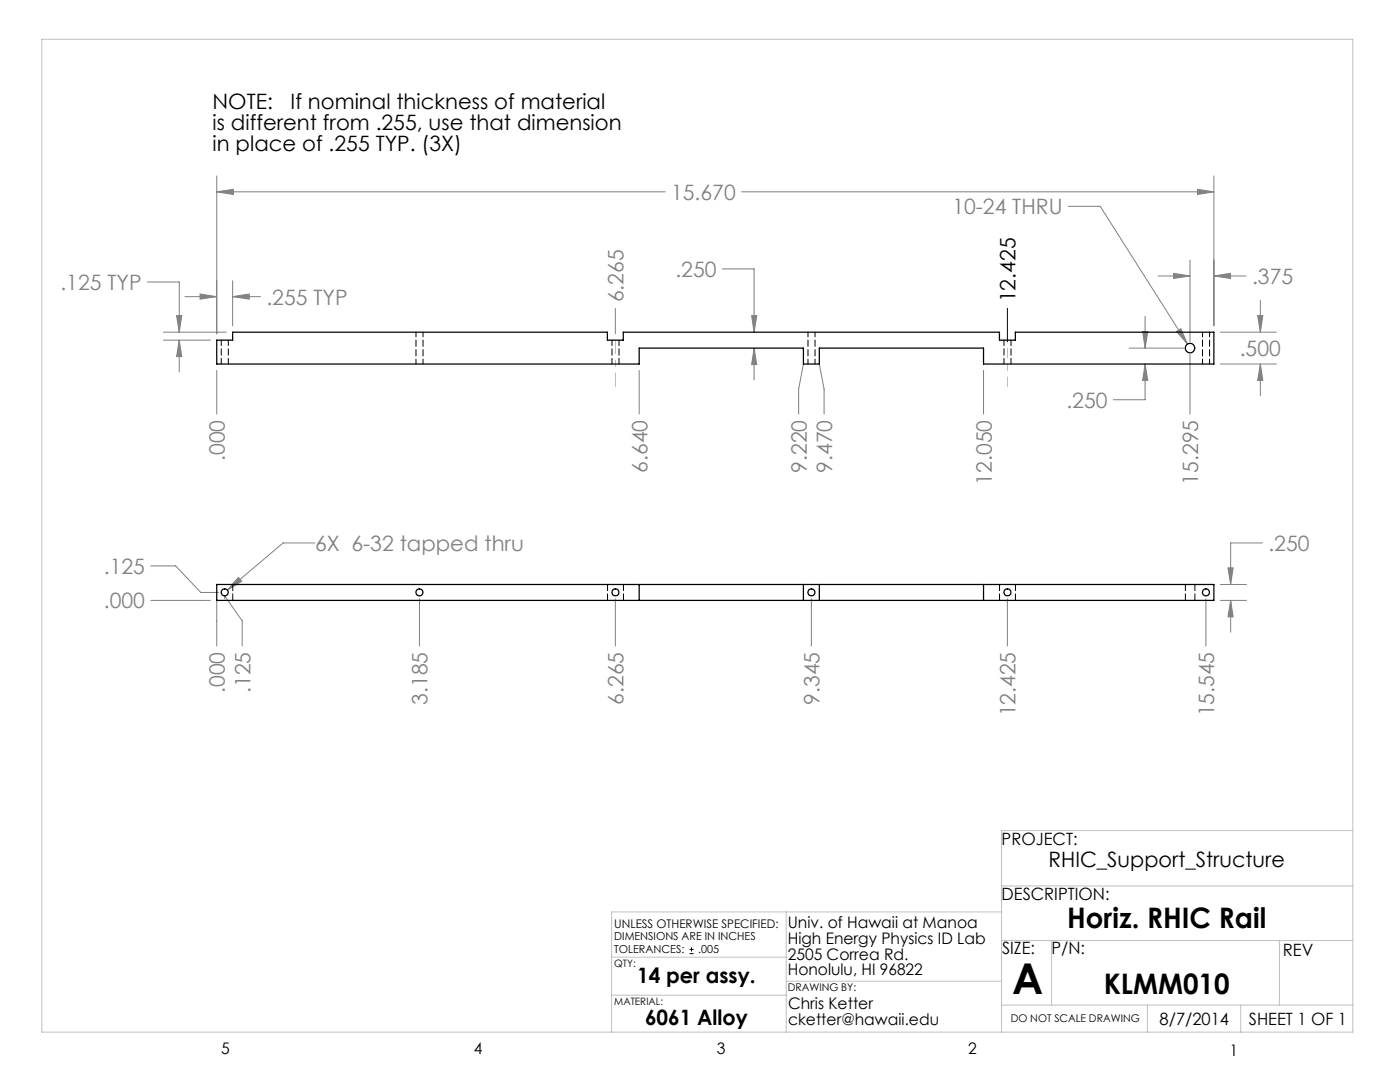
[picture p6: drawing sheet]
<svg xmlns="http://www.w3.org/2000/svg" width="279mm" height="216mm" viewBox="0 0 279 216" stroke-linecap="round" stroke-linejoin="round" font-family="sans-serif">
<path d="M201 61.5v6.7M137.6 190.3h.8M137.6 189.4h.8M138 189v.9" fill="none" stroke="#000" stroke-width=".2"/>
<g fill="none" stroke="#808080" stroke-width=".2">
<path d="M43.3 38.3l3.3-.5v1zM43.3 35.1v31.5M43.3 38.3h89.5M148 38.3h94.3M239 37.8l3.3 .5-3.3 .5zM242.3 35.1v29.9M29.4 56.3h6.4v10M36.9 59.2h6.4M39.9 58.7l3.4 .5-3.4 .5zM46.4 59.2l3.3-.5v1zM46.4 56v9M46.4 59.2h5.6"/>
<path d="M144.1 53.7h6.4v12.6M213.2 41.2h6.4l17.4 27.5M231.1 55.1h6.4M234.2 54.5l3.3 .6-3.3 .5zM237.5 51.9v16.3M242.3 55.1l3.3-.6v1.1zM242.3 55.1h6.4M251.5 59.9v6.4M32.6 67.9h9.4M32.6 66.3h12.6M35.2 63h1.1l-.5 3.3zM35.8 67.9l.5 3.3h-1.1z"/>
<path d="M35.8 67.9v6.3M43.3 73.9v8.7M122.8 61.5v5.1M127.6 73.9v8.7M150 63h1l-.5 3.3zM150.5 69.5l.5 3.2h-1zM150.5 69.5v6.3M160.3 72.6l-.9 5v5M163.5 72.6l1 5v5M196.3 73.9v8.7M225.4 69.5h10.8M228 66.1h1.1l-.6 3.4z"/>
<path d="M228.5 72.6l.6 3.3h-1.1zM228.5 72.6v7.2h-6.3M228.5 63.1v6.4M234.8 66.1l.9-.5 1.3 3.1zM237.5 70.7v11.9M243.5 66.3h11.2M243.5 72.6h11.2M251 63h1l-.5 3.3zM251.5 72.6l.5 3.3h-1zM251.5 72.6v6.4M30.1 119.8h11.9M30.1 112.9h5l5 5.3h3.5"/>
<path d="M43.3 119.8v9.1M44.8 119.5v-.6l3.5 5v5M47.6 115.2l.6 .8-2.8 1.8zM62.9 108.3h-6.4l-11.1 9.5M83.7 119.5v9.4M122.8 119.5v9.4M161.9 119.5v9.4M201 119.5v9.4M240.7 119.5v9.4M243.5 119.8h5.3M243.5 116.6h5.3M245.1 113.3h1l-.5 3.3z"/>
<path d="M245.6 119.8l.5 3.3h-1zM245.6 119.8v6.4M252 108.3h-6.4v8.3"/>
</g>
<path d="M122.8 67.9v9.3" fill="none" stroke="#c0c0c0" stroke-width=".2" stroke-dasharray="15.2 1.3 1.3 1.3" stroke-dashoffset="12.5"/>
<path d="M201.1 69.5v7.7" fill="none" stroke="#c0c0c0" stroke-width=".2" stroke-dasharray="15.2 1.3 1.3 1.3" stroke-dashoffset="13.3"/>
<g fill="none" stroke="#c0c0c0" stroke-width=".2">
<path d="M8.4 7.8h261.6v198.2h-261.6zM199.9 176.8h70.1M270 165.7h-70.1v40.3M122.1 198.6h34.8M122.1 191h34.8M156.9 182v24M156.9 195.8h43M199.9 182h-77.8v24M199.9 187.7h70.1M209.9 187.7v12.9M255.3 187.7v12.9M199.9 200.6h70.1"/>
<path d="M229 200.6v5.4M247.6 200.6v5.4"/>
</g>
<path d="M39.9 58.7l3.4 .5-3.4 .5zM46.4 59.2l3.3-.5v1zM35.8 67.9l.5 3.3h-1.1zM35.2 63h1.1l-.5 3.3zM43.3 38.3l3.3-.5v1zM239 37.8l3.3 .5-3.3 .5zM234.8 66.1l2.2 2.6-1.3-3.1zM228.5 72.6l.6 3.3h-1.1zM228 66.1h1.1l-.6 3.4zM242.3 55.1l3.3-.6v1.1zM234.2 54.5l3.3 .6-3.3 .5zM251 63h1l-.5 3.3zM251.5 72.6l.5 3.3h-1zM150.5 69.5l.5 3.2h-1zM150 63h1l-.5 3.3zM47.6 115.2l-2.2 2.6 2.8-1.8zM245.1 113.3h1l-.5 3.3zM245.6 119.8l.5 3.3h-1z" fill="#808080"/>
<g fill="none" stroke="#000" stroke-width=".25">
<path d="M43.3 67.9h3.1v-1.6h74.8v1.6h3.2v-1.6h75.1v1.6h3.1v-1.6h39.7v6.3h-46v-3.1h-32.8v3.1h-3.2v-3.1h-32.7v3.1h-84.3zM43.3 116.6h199v3.2h-199zM127.6 116.6v3.2M160.3 116.6v3.2M163.5 116.6v3.2M196.3 116.6v3.2"/>
<circle cx="237.5" cy="69.5" r=".95"/>
<circle cx="44.8" cy="118.2" r=".71"/>
<circle cx="83.7" cy="118.2" r=".7"/>
<circle cx="122.8" cy="118.2" r=".71"/>
<circle cx="161.9" cy="118.2" r=".71"/>
<circle cx="201.1" cy="118.2" r=".71"/>
<circle cx="240.7" cy="118.2" r=".71"/>
</g>
<path d="M44.2 67.9v4.7M45.6 72.6v-4.7M122.1 67.9v4.7M123.5 72.6v-4.7M200.4 67.9v4.7M201.8 72.6v-4.7" fill="none" stroke="#000" stroke-width=".2" stroke-dasharray="1.3 .6" stroke-dashoffset=".2"/>
<path d="M83 66.3v6.3M84.4 72.6v-6.3M161.2 66.3v6.3M162.7 72.6v-6.3M240 66.3v6.3M241.4 72.6v-6.3" fill="none" stroke="#000" stroke-width=".2" stroke-dasharray="1.3 .6" stroke-dashoffset=".3"/>
<path d="M46.4 119.8v-3.2M121.2 119.8v-3.2M124.4 119.8v-3.2M199.5 119.8v-3.2M202.7 119.8v-3.2M236.6 116.6v3.2M238.5 119.8v-3.2" fill="none" stroke="#000" stroke-width=".2" stroke-dasharray="1.3 .6"/>
<text font-size="8.5" x="202" y="198.3">A</text>
<g font-size="5.6">
<text x="213" y="185.1">Horiz. RHIC Rail</text>
<text x="220.3" y="198.4">KLMM010</text>
</g>
<g font-size="4.2">
<text x="42.4" y="21.8">NOTE:</text>
<text x="58" y="21.8">If nominal thickness of material</text>
<text x="42.4" y="26">is different from .255, use that dimension</text>
<text x="42.4" y="30.2">in place of .255 TYP. (3X)</text>
<text x="202.7" y="60.3" transform="rotate(-90 202.7 60.3)">12.425</text>
<text x="209.3" y="173.1">RHIC_Support_Structure</text>
<text x="127.2" y="196.2">14 per assy.</text>
<text x="128.7" y="204.5">6061 Alloy</text>
</g>
<g font-size="4.2" fill="#808080">
<text x="133.9" y="39.9">15.670</text>
<text x="190.1" y="42.7">10-24 THRU</text>
<text x="12.1" y="57.9">.125 TYP</text>
<text x="134.8" y="55.2">.250</text>
<text x="249.9" y="56.6">.375</text>
<text x="53.2" y="60.8">.255 TYP</text>
<text x="124.4" y="60.3" transform="rotate(-90 124.4 60.3)">6.265</text>
<text x="247.4" y="71.1">.500</text>
<text x="212.8" y="81.4">.250</text>
<text x="44.9" y="92" transform="rotate(-90 44.9 92)">.000</text>
<text x="129.2" y="94.3" transform="rotate(-90 129.2 94.3)">6.640</text>
<text x="161" y="94.3" transform="rotate(-90 161 94.3)">9.220</text>
<text x="166.1" y="94.3" transform="rotate(-90 166.1 94.3)">9.470</text>
<text x="197.9" y="96.7" transform="rotate(-90 197.9 96.7)">12.050</text>
<text x="239.1" y="96.7" transform="rotate(-90 239.1 96.7)">15.295</text>
<text x="62.9" y="109.9">6X 6-32 tapped thru</text>
<text x="253.1" y="109.9">.250</text>
<text x="20.7" y="114.5">.125</text>
<text x="20.7" y="121.4">.000</text>
<text x="44.9" y="138.3" transform="rotate(-90 44.9 138.3)">.000</text>
<text x="50" y="138.3" transform="rotate(-90 50 138.3)">.125</text>
<text x="85.3" y="140.6" transform="rotate(-90 85.3 140.6)">3.185</text>
<text x="124.4" y="140.6" transform="rotate(-90 124.4 140.6)">6.265</text>
<text x="163.6" y="140.6" transform="rotate(-90 163.6 140.6)">9.345</text>
<text x="202.7" y="143" transform="rotate(-90 202.7 143)">12.425</text>
<text x="242.3" y="143" transform="rotate(-90 242.3 143)">15.545</text>
</g>
<g font-size="3.4">
<text x="199.9" y="168.5">PROJECT:</text>
<text x="199.9" y="179.6">DESCRIPTION:</text>
<text x="200" y="190.5">SIZE:</text>
<text x="209.9" y="190.5">P/N:</text>
<text x="256" y="190.8">REV</text>
<text x="231.4" y="204.5">8/7/2014</text>
<text x="249.2" y="204.5">SHEET 1 OF 1</text>
</g>
<g font-size="3.2">
<text x="157.2" y="185.1">Univ. of Hawaii at Manoa</text>
<text x="157.2" y="188.3">High Energy Physics ID Lab</text>
<text x="157.2" y="191.5">2505 Correa Rd.</text>
<text x="157.2" y="194.6">Honolulu, HI 96822</text>
<text x="157.3" y="201.4">Chris Ketter</text>
<text x="157.3" y="204.6">cketter@hawaii.edu</text>
<text x="44.2" y="210.4">5</text>
<text x="94.6" y="210.3">4</text>
<text x="143.1" y="210.4">3</text>
<text x="193.2" y="210.3">2</text>
<text x="245.4" y="210.6">1</text>
</g>
<text font-size="2.4" x="122.6" y="185.1">UNLESS OTHERWISE SPECIFIED:</text>
<g font-size="2.2">
<text x="122.6" y="187.6">DIMENSIONS ARE IN INCHES</text>
<text x="122.6" y="190.3">TOLERANCES:</text>
<text x="139.4" y="190.3">.005</text>
</g>
<g font-size="2.1">
<text x="157.2" y="197.8">DRAWING BY:</text>
<text x="201.7" y="204">DO NOT SCALE DRAWING</text>
</g>
<g font-size="2">
<text x="122.6" y="192.9">QTY:</text>
<text x="122.6" y="200.5">MATERIAL:</text>
</g>
</svg>
